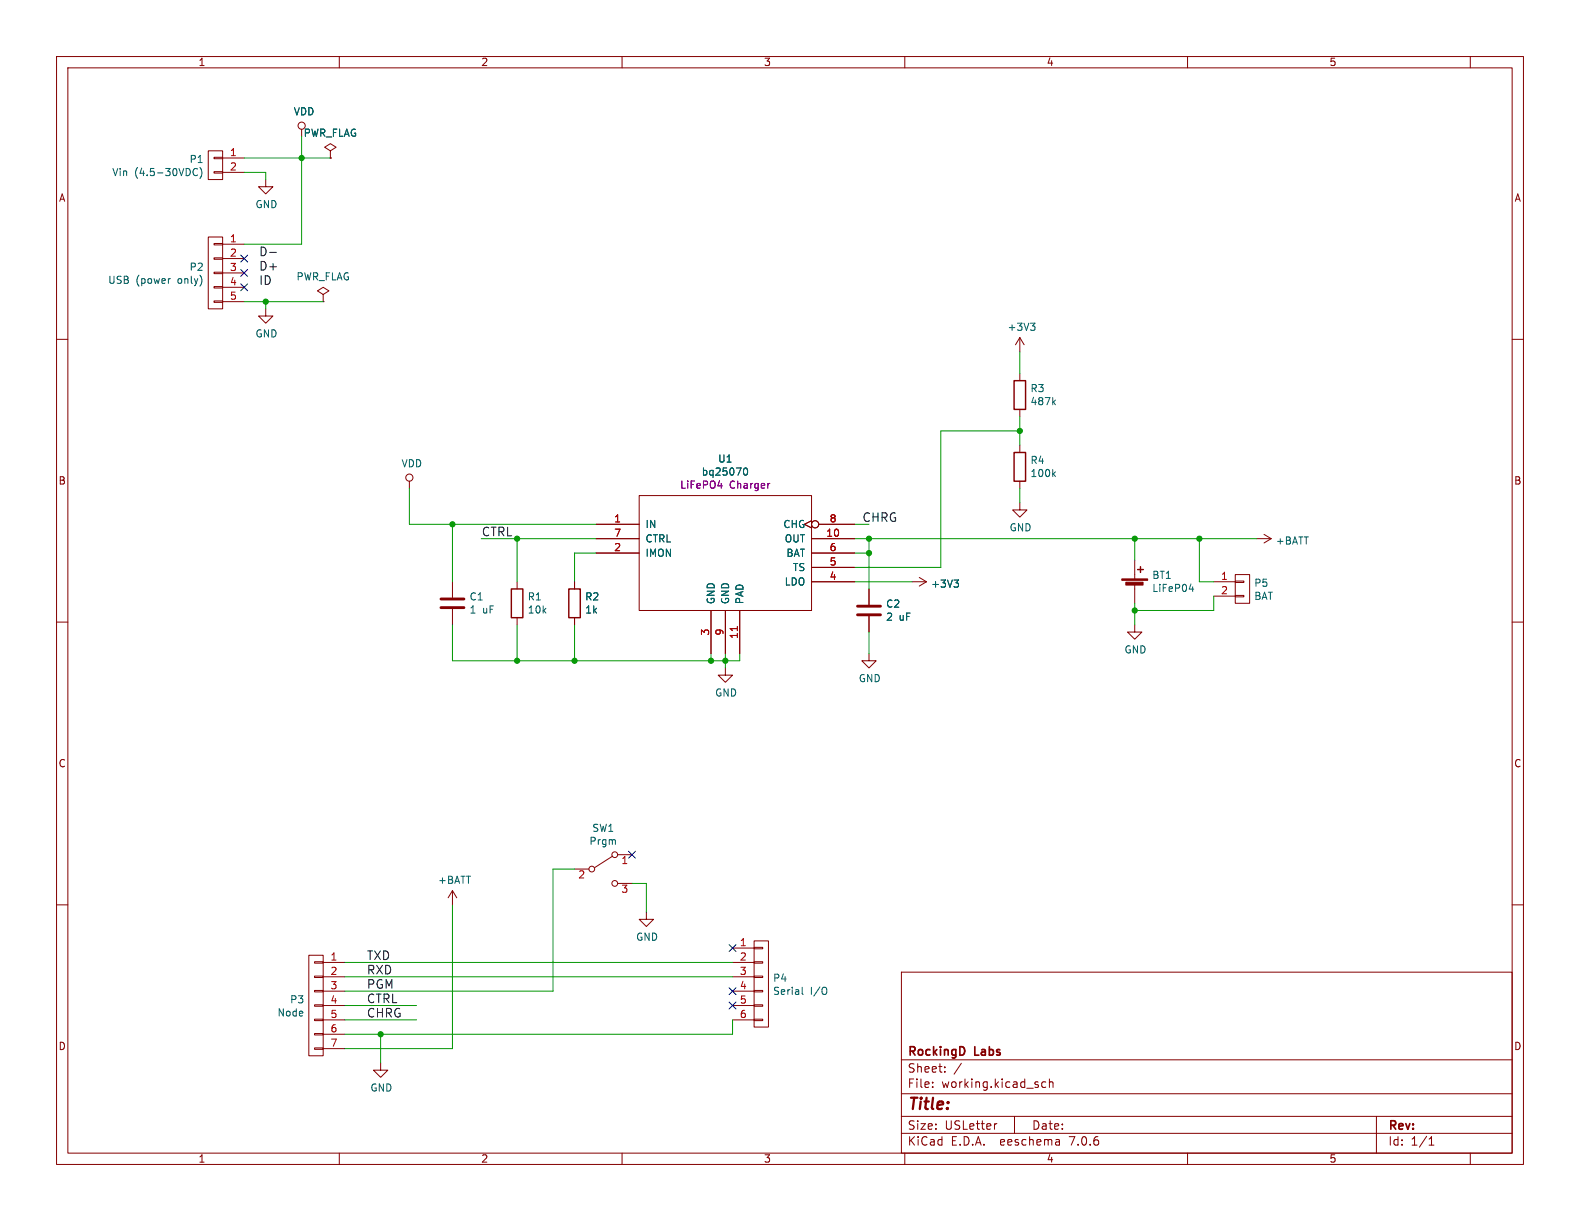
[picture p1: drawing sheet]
(kicad_sch (version 20230121) (generator eeschema)

 (paper "USLetter")

 (title_block
  (company "RockingD Labs"))

 (lib_symbols
  (symbol "nodePWR-rescue:+3V3" (power) (pin_names (offset 0)) (in_bom yes) (on_board yes)
   (property "Reference" "#PWR" (at 0 -3.81 0) (effects (font (size 1.27 1.27)) hide))
   (property "Value" "+3V3" (at 0 3.556 0) (effects (font (size 1.27 1.27))))
   (property "Footprint" "" (at 0 0 0) (effects (font (size 1.27 1.27))))
   (property "Datasheet" "" (at 0 0 0) (effects (font (size 1.27 1.27))))
   (symbol "+3V3_0_1"
    (polyline (pts (xy -0.762 1.27) (xy 0 2.54)) (stroke (width 0) (type solid)) (fill (type none)))
    (polyline (pts (xy 0 0) (xy 0 2.54)) (stroke (width 0) (type solid)) (fill (type none)))
    (polyline (pts (xy 0 2.54) (xy 0.762 1.27)) (stroke (width 0) (type solid)) (fill (type none))))
   (symbol "+3V3_1_1"
    (pin power_in line (at 0 0 90) (length 0) hide (name "+3V3" (effects (font (size 1.27 1.27)))) (number "1" (effects (font (size 1.27 1.27)))))))
  (symbol "nodePWR-rescue:+BATT" (power) (pin_names (offset 0)) (in_bom yes) (on_board yes)
   (property "Reference" "#PWR" (at 0 -3.81 0) (effects (font (size 1.27 1.27)) hide))
   (property "Value" "+BATT" (at 0 3.556 0) (effects (font (size 1.27 1.27))))
   (property "Footprint" "" (at 0 0 0) (effects (font (size 1.27 1.27))))
   (property "Datasheet" "" (at 0 0 0) (effects (font (size 1.27 1.27))))
   (symbol "+BATT_0_1"
    (polyline (pts (xy -0.762 1.27) (xy 0 2.54)) (stroke (width 0) (type solid)) (fill (type none)))
    (polyline (pts (xy 0 0) (xy 0 2.54)) (stroke (width 0) (type solid)) (fill (type none)))
    (polyline (pts (xy 0 2.54) (xy 0.762 1.27)) (stroke (width 0) (type solid)) (fill (type none))))
   (symbol "+BATT_1_1"
    (pin power_in line (at 0 0 90) (length 0) hide (name "+BATT" (effects (font (size 1.27 1.27)))) (number "1" (effects (font (size 1.27 1.27)))))))
  (symbol "nodePWR-rescue:Battery_Cell" (pin_numbers hide) (pin_names (offset 0) hide) (in_bom yes) (on_board yes)
   (property "Reference" "BT" (at 2.54 2.54 0) (effects (font (size 1.27 1.27)) (justify left)))
   (property "Value" "Battery_Cell" (at 2.54 0 0) (effects (font (size 1.27 1.27)) (justify left)))
   (property "Footprint" "" (at 0 1.524 90) (effects (font (size 1.27 1.27))))
   (property "Datasheet" "" (at 0 1.524 90) (effects (font (size 1.27 1.27))))
   (symbol "Battery_Cell_0_1"
    (rectangle (start -2.286 1.778) (end 2.286 1.524) (stroke (width 0) (type solid)) (fill (type outline)))
    (rectangle (start -1.5748 1.1938) (end 1.4732 0.6858) (stroke (width 0) (type solid)) (fill (type outline)))
    (polyline (pts (xy 0 0.762) (xy 0 0)) (stroke (width 0) (type solid)) (fill (type none)))
    (polyline (pts (xy 0 1.778) (xy 0 2.54)) (stroke (width 0) (type solid)) (fill (type none)))
    (polyline (pts (xy 0.508 3.429) (xy 1.524 3.429)) (stroke (width 0.254) (type solid)) (fill (type none)))
    (polyline (pts (xy 1.016 3.937) (xy 1.016 2.921)) (stroke (width 0.254) (type solid)) (fill (type none))))
   (symbol "Battery_Cell_1_1"
    (pin passive line (at 0 5.08 270) (length 2.54) (name "+" (effects (font (size 1.27 1.27)))) (number "1" (effects (font (size 1.27 1.27)))))
    (pin passive line (at 0 -2.54 90) (length 2.54) (name "-" (effects (font (size 1.27 1.27)))) (number "2" (effects (font (size 1.27 1.27)))))))
  (symbol "nodePWR-rescue:C" (pin_numbers hide) (pin_names (offset 0.254)) (in_bom yes) (on_board yes)
   (property "Reference" "C" (at 0.635 2.54 0) (effects (font (size 1.27 1.27)) (justify left)))
   (property "Value" "C" (at 0.635 -2.54 0) (effects (font (size 1.27 1.27)) (justify left)))
   (property "Footprint" "" (at 0.9652 -3.81 0) (effects (font (size 1.27 1.27))))
   (property "Datasheet" "" (at 0 0 0) (effects (font (size 1.27 1.27))))
   (symbol "C_0_1"
    (polyline (pts (xy -2.032 -0.762) (xy 2.032 -0.762)) (stroke (width 0.508) (type solid)) (fill (type none)))
    (polyline (pts (xy -2.032 0.762) (xy 2.032 0.762)) (stroke (width 0.508) (type solid)) (fill (type none))))
   (symbol "C_1_1"
    (pin passive line (at 0 3.81 270) (length 2.794) (name "~" (effects (font (size 1.27 1.27)))) (number "1" (effects (font (size 1.27 1.27)))))
    (pin passive line (at 0 -3.81 90) (length 2.794) (name "~" (effects (font (size 1.27 1.27)))) (number "2" (effects (font (size 1.27 1.27)))))))
  (symbol "nodePWR-rescue:CONN_01X02" (pin_names (offset 1.016) hide) (in_bom yes) (on_board yes)
   (property "Reference" "P" (at 0 3.81 0) (effects (font (size 1.27 1.27))))
   (property "Value" "CONN_01X02" (at 2.54 0 90) (effects (font (size 1.27 1.27))))
   (property "Footprint" "" (at 0 0 0) (effects (font (size 1.27 1.27))))
   (property "Datasheet" "" (at 0 0 0) (effects (font (size 1.27 1.27))))
   (symbol "CONN_01X02_0_1"
    (rectangle (start -1.27 -1.143) (end 0.254 -1.397) (stroke (width 0) (type solid)) (fill (type none)))
    (rectangle (start -1.27 1.397) (end 0.254 1.143) (stroke (width 0) (type solid)) (fill (type none)))
    (rectangle (start -1.27 2.54) (end 1.27 -2.54) (stroke (width 0) (type solid)) (fill (type none))))
   (symbol "CONN_01X02_1_1"
    (pin passive line (at -5.08 1.27 0) (length 3.81) (name "P1" (effects (font (size 1.27 1.27)))) (number "1" (effects (font (size 1.27 1.27)))))
    (pin passive line (at -5.08 -1.27 0) (length 3.81) (name "P2" (effects (font (size 1.27 1.27)))) (number "2" (effects (font (size 1.27 1.27)))))))
  (symbol "nodePWR-rescue:CONN_01X05" (pin_names (offset 1.016) hide) (in_bom yes) (on_board yes)
   (property "Reference" "P" (at 0 7.62 0) (effects (font (size 1.27 1.27))))
   (property "Value" "CONN_01X05" (at 2.54 0 90) (effects (font (size 1.27 1.27))))
   (property "Footprint" "" (at 0 0 0) (effects (font (size 1.27 1.27))))
   (property "Datasheet" "" (at 0 0 0) (effects (font (size 1.27 1.27))))
   (symbol "CONN_01X05_0_1"
    (rectangle (start -1.27 -4.953) (end 0.254 -5.207) (stroke (width 0) (type solid)) (fill (type none)))
    (rectangle (start -1.27 -2.413) (end 0.254 -2.667) (stroke (width 0) (type solid)) (fill (type none)))
    (rectangle (start -1.27 0.127) (end 0.254 -0.127) (stroke (width 0) (type solid)) (fill (type none)))
    (rectangle (start -1.27 2.667) (end 0.254 2.413) (stroke (width 0) (type solid)) (fill (type none)))
    (rectangle (start -1.27 5.207) (end 0.254 4.953) (stroke (width 0) (type solid)) (fill (type none)))
    (rectangle (start -1.27 6.35) (end 1.27 -6.35) (stroke (width 0) (type solid)) (fill (type none))))
   (symbol "CONN_01X05_1_1"
    (pin passive line (at -5.08 5.08 0) (length 3.81) (name "P1" (effects (font (size 1.27 1.27)))) (number "1" (effects (font (size 1.27 1.27)))))
    (pin passive line (at -5.08 2.54 0) (length 3.81) (name "P2" (effects (font (size 1.27 1.27)))) (number "2" (effects (font (size 1.27 1.27)))))
    (pin passive line (at -5.08 0 0) (length 3.81) (name "P3" (effects (font (size 1.27 1.27)))) (number "3" (effects (font (size 1.27 1.27)))))
    (pin passive line (at -5.08 -2.54 0) (length 3.81) (name "P4" (effects (font (size 1.27 1.27)))) (number "4" (effects (font (size 1.27 1.27)))))
    (pin passive line (at -5.08 -5.08 0) (length 3.81) (name "P5" (effects (font (size 1.27 1.27)))) (number "5" (effects (font (size 1.27 1.27)))))))
  (symbol "nodePWR-rescue:CONN_01X06" (pin_names (offset 1.016) hide) (in_bom yes) (on_board yes)
   (property "Reference" "P" (at 0 8.89 0) (effects (font (size 1.27 1.27))))
   (property "Value" "CONN_01X06" (at 2.54 0 90) (effects (font (size 1.27 1.27))))
   (property "Footprint" "" (at 0 0 0) (effects (font (size 1.27 1.27))))
   (property "Datasheet" "" (at 0 0 0) (effects (font (size 1.27 1.27))))
   (symbol "CONN_01X06_0_1"
    (rectangle (start -1.27 -6.223) (end 0.254 -6.477) (stroke (width 0) (type solid)) (fill (type none)))
    (rectangle (start -1.27 -3.683) (end 0.254 -3.937) (stroke (width 0) (type solid)) (fill (type none)))
    (rectangle (start -1.27 -1.143) (end 0.254 -1.397) (stroke (width 0) (type solid)) (fill (type none)))
    (rectangle (start -1.27 1.397) (end 0.254 1.143) (stroke (width 0) (type solid)) (fill (type none)))
    (rectangle (start -1.27 3.937) (end 0.254 3.683) (stroke (width 0) (type solid)) (fill (type none)))
    (rectangle (start -1.27 6.477) (end 0.254 6.223) (stroke (width 0) (type solid)) (fill (type none)))
    (rectangle (start -1.27 7.62) (end 1.27 -7.62) (stroke (width 0) (type solid)) (fill (type none))))
   (symbol "CONN_01X06_1_1"
    (pin passive line (at -5.08 6.35 0) (length 3.81) (name "P1" (effects (font (size 1.27 1.27)))) (number "1" (effects (font (size 1.27 1.27)))))
    (pin passive line (at -5.08 3.81 0) (length 3.81) (name "P2" (effects (font (size 1.27 1.27)))) (number "2" (effects (font (size 1.27 1.27)))))
    (pin passive line (at -5.08 1.27 0) (length 3.81) (name "P3" (effects (font (size 1.27 1.27)))) (number "3" (effects (font (size 1.27 1.27)))))
    (pin passive line (at -5.08 -1.27 0) (length 3.81) (name "P4" (effects (font (size 1.27 1.27)))) (number "4" (effects (font (size 1.27 1.27)))))
    (pin passive line (at -5.08 -3.81 0) (length 3.81) (name "P5" (effects (font (size 1.27 1.27)))) (number "5" (effects (font (size 1.27 1.27)))))
    (pin passive line (at -5.08 -6.35 0) (length 3.81) (name "P6" (effects (font (size 1.27 1.27)))) (number "6" (effects (font (size 1.27 1.27)))))))
  (symbol "nodePWR-rescue:CONN_01X07" (pin_names (offset 1.016) hide) (in_bom yes) (on_board yes)
   (property "Reference" "P" (at 0 10.16 0) (effects (font (size 1.27 1.27))))
   (property "Value" "CONN_01X07" (at 2.54 0 90) (effects (font (size 1.27 1.27))))
   (property "Footprint" "" (at 0 0 0) (effects (font (size 1.27 1.27))))
   (property "Datasheet" "" (at 0 0 0) (effects (font (size 1.27 1.27))))
   (symbol "CONN_01X07_0_1"
    (rectangle (start -1.27 -8.89) (end 1.27 8.89) (stroke (width 0) (type solid)) (fill (type none)))
    (rectangle (start -1.27 -7.493) (end 0.254 -7.747) (stroke (width 0) (type solid)) (fill (type none)))
    (rectangle (start -1.27 -4.953) (end 0.254 -5.207) (stroke (width 0) (type solid)) (fill (type none)))
    (rectangle (start -1.27 -2.413) (end 0.254 -2.667) (stroke (width 0) (type solid)) (fill (type none)))
    (rectangle (start -1.27 0.127) (end 0.254 -0.127) (stroke (width 0) (type solid)) (fill (type none)))
    (rectangle (start -1.27 2.667) (end 0.254 2.413) (stroke (width 0) (type solid)) (fill (type none)))
    (rectangle (start -1.27 5.207) (end 0.254 4.953) (stroke (width 0) (type solid)) (fill (type none)))
    (rectangle (start -1.27 7.747) (end 0.254 7.493) (stroke (width 0) (type solid)) (fill (type none))))
   (symbol "CONN_01X07_1_1"
    (pin passive line (at -5.08 7.62 0) (length 3.81) (name "P1" (effects (font (size 1.27 1.27)))) (number "1" (effects (font (size 1.27 1.27)))))
    (pin passive line (at -5.08 5.08 0) (length 3.81) (name "P2" (effects (font (size 1.27 1.27)))) (number "2" (effects (font (size 1.27 1.27)))))
    (pin passive line (at -5.08 2.54 0) (length 3.81) (name "P3" (effects (font (size 1.27 1.27)))) (number "3" (effects (font (size 1.27 1.27)))))
    (pin passive line (at -5.08 0 0) (length 3.81) (name "P4" (effects (font (size 1.27 1.27)))) (number "4" (effects (font (size 1.27 1.27)))))
    (pin passive line (at -5.08 -2.54 0) (length 3.81) (name "P5" (effects (font (size 1.27 1.27)))) (number "5" (effects (font (size 1.27 1.27)))))
    (pin passive line (at -5.08 -5.08 0) (length 3.81) (name "P6" (effects (font (size 1.27 1.27)))) (number "6" (effects (font (size 1.27 1.27)))))
    (pin passive line (at -5.08 -7.62 0) (length 3.81) (name "P7" (effects (font (size 1.27 1.27)))) (number "7" (effects (font (size 1.27 1.27)))))))
  (symbol "nodePWR-rescue:GND" (power) (pin_names (offset 0)) (in_bom yes) (on_board yes)
   (property "Reference" "#PWR" (at 0 -6.35 0) (effects (font (size 1.27 1.27)) hide))
   (property "Value" "GND" (at 0 -3.81 0) (effects (font (size 1.27 1.27))))
   (property "Footprint" "" (at 0 0 0) (effects (font (size 1.27 1.27))))
   (property "Datasheet" "" (at 0 0 0) (effects (font (size 1.27 1.27))))
   (symbol "GND_0_1"
    (polyline (pts (xy 0 0) (xy 0 -1.27) (xy 1.27 -1.27) (xy 0 -2.54) (xy -1.27 -1.27) (xy 0 -1.27)) (stroke (width 0) (type solid)) (fill (type none))))
   (symbol "GND_1_1"
    (pin power_in line (at 0 0 270) (length 0) hide (name "GND" (effects (font (size 1.27 1.27)))) (number "1" (effects (font (size 1.27 1.27)))))))
  (symbol "nodePWR-rescue:PWR_FLAG" (power) (pin_numbers hide) (pin_names (offset 0) hide) (in_bom yes) (on_board yes)
   (property "Reference" "#FLG" (at 0 1.905 0) (effects (font (size 1.27 1.27)) hide))
   (property "Value" "PWR_FLAG" (at 0 3.81 0) (effects (font (size 1.27 1.27))))
   (property "Footprint" "" (at 0 0 0) (effects (font (size 1.27 1.27))))
   (property "Datasheet" "" (at 0 0 0) (effects (font (size 1.27 1.27))))
   (symbol "PWR_FLAG_0_0"
    (pin power_out line (at 0 0 90) (length 0) (name "pwr" (effects (font (size 1.27 1.27)))) (number "1" (effects (font (size 1.27 1.27))))))
   (symbol "PWR_FLAG_0_1"
    (polyline (pts (xy 0 0) (xy 0 1.27) (xy -1.016 1.905) (xy 0 2.54) (xy 1.016 1.905) (xy 0 1.27)) (stroke (width 0) (type solid)) (fill (type none)))))
  (symbol "nodePWR-rescue:R" (pin_numbers hide) (pin_names (offset 0)) (in_bom yes) (on_board yes)
   (property "Reference" "R" (at 2.032 0 90) (effects (font (size 1.27 1.27))))
   (property "Value" "R" (at 0 0 90) (effects (font (size 1.27 1.27))))
   (property "Footprint" "" (at -1.778 0 90) (effects (font (size 1.27 1.27))))
   (property "Datasheet" "" (at 0 0 0) (effects (font (size 1.27 1.27))))
   (symbol "R_0_1"
    (rectangle (start -1.016 -2.54) (end 1.016 2.54) (stroke (width 0.254) (type solid)) (fill (type none))))
   (symbol "R_1_1"
    (pin passive line (at 0 3.81 270) (length 1.27) (name "~" (effects (font (size 1.27 1.27)))) (number "1" (effects (font (size 1.27 1.27)))))
    (pin passive line (at 0 -3.81 90) (length 1.27) (name "~" (effects (font (size 1.27 1.27)))) (number "2" (effects (font (size 1.27 1.27)))))))
  (symbol "nodePWR-rescue:SW_SPDT" (pin_names (offset 0) hide) (in_bom yes) (on_board yes)
   (property "Reference" "SW" (at 0 4.318 0) (effects (font (size 1.27 1.27))))
   (property "Value" "SW_SPDT" (at 0 -5.08 0) (effects (font (size 1.27 1.27))))
   (property "Footprint" "" (at 0 0 0) (effects (font (size 1.27 1.27))))
   (property "Datasheet" "" (at 0 0 0) (effects (font (size 1.27 1.27))))
   (symbol "SW_SPDT_0_0"
    (circle (center -2.032 0) (radius 0.508) (stroke (width 0) (type solid)) (fill (type none)))
    (circle (center 2.032 -2.54) (radius 0.508) (stroke (width 0) (type solid)) (fill (type none))))
   (symbol "SW_SPDT_0_1"
    (polyline (pts (xy -1.524 0.254) (xy 1.651 2.286)) (stroke (width 0) (type solid)) (fill (type none)))
    (circle (center 2.032 2.54) (radius 0.508) (stroke (width 0) (type solid)) (fill (type none))))
   (symbol "SW_SPDT_1_1"
    (pin passive line (at 5.08 2.54 180) (length 2.54) (name "A" (effects (font (size 1.27 1.27)))) (number "1" (effects (font (size 1.27 1.27)))))
    (pin passive line (at -5.08 0 0) (length 2.54) (name "B" (effects (font (size 1.27 1.27)))) (number "2" (effects (font (size 1.27 1.27)))))
    (pin passive line (at 5.08 -2.54 180) (length 2.54) (name "C" (effects (font (size 1.27 1.27)))) (number "3" (effects (font (size 1.27 1.27)))))))
  (symbol "nodePWR-rescue:VDD" (power) (pin_names (offset 0)) (in_bom yes) (on_board yes)
   (property "Reference" "#PWR" (at 0 -3.81 0) (effects (font (size 1.27 1.27)) hide))
   (property "Value" "VDD" (at 0 3.81 0) (effects (font (size 1.27 1.27))))
   (property "Footprint" "" (at 0 0 0) (effects (font (size 1.27 1.27))))
   (property "Datasheet" "" (at 0 0 0) (effects (font (size 1.27 1.27))))
   (symbol "VDD_0_1"
    (polyline (pts (xy 0 0) (xy 0 1.27)) (stroke (width 0) (type solid)) (fill (type none)))
    (circle (center 0 1.905) (radius 0.635) (stroke (width 0) (type solid)) (fill (type none))))
   (symbol "VDD_1_1"
    (pin power_in line (at 0 0 90) (length 0) hide (name "VDD" (effects (font (size 1.27 1.27)))) (number "1" (effects (font (size 1.27 1.27)))))))
  (symbol "nodePWR-rescue:bq25070" (pin_names (offset 1.016)) (in_bom yes) (on_board yes)
   (property "Reference" "U" (at 12.7 11.43 0) (effects (font (size 1.27 1.27))))
   (property "Value" "bq25070" (at 0 2.54 0) (effects (font (size 1.27 1.27))))
   (property "Footprint" "" (at 0 0 0) (effects (font (size 1.27 1.27)) hide))
   (property "Datasheet" "LiFePO4 Charger" (at 0 0 0) (effects (font (size 1.27 1.27))))
   (symbol "bq25070_1_0"
    (rectangle (start -15.24 -10.16) (end 15.24 10.16) (stroke (width 0) (type solid)) (fill (type none))))
   (symbol "bq25070_1_1"
    (pin power_in line (at -22.86 5.08 0) (length 7.62) (name "IN" (effects (font (size 1.27 1.27)))) (number "1" (effects (font (size 1.27 1.27)))))
    (pin power_out line (at 22.86 2.54 180) (length 7.62) (name "OUT" (effects (font (size 1.27 1.27)))) (number "10" (effects (font (size 1.27 1.27)))))
    (pin power_in line (at 2.54 -17.78 90) (length 7.62) (name "PAD" (effects (font (size 1.27 1.27)))) (number "11" (effects (font (size 1.27 1.27)))))
    (pin output line (at -22.86 0 0) (length 7.62) (name "IMON" (effects (font (size 1.27 1.27)))) (number "2" (effects (font (size 1.27 1.27)))))
    (pin power_in line (at -2.54 -17.78 90) (length 7.62) (name "GND" (effects (font (size 1.27 1.27)))) (number "3" (effects (font (size 1.27 1.27)))))
    (pin power_out line (at 22.86 -5.08 180) (length 7.62) (name "LDO" (effects (font (size 1.27 1.27)))) (number "4" (effects (font (size 1.27 1.27)))))
    (pin input line (at 22.86 -2.54 180) (length 7.62) (name "TS" (effects (font (size 1.27 1.27)))) (number "5" (effects (font (size 1.27 1.27)))))
    (pin passive line (at 22.86 0 180) (length 7.62) (name "BAT" (effects (font (size 1.27 1.27)))) (number "6" (effects (font (size 1.27 1.27)))))
    (pin input line (at -22.86 2.54 0) (length 7.62) (name "CTRL" (effects (font (size 1.27 1.27)))) (number "7" (effects (font (size 1.27 1.27)))))
    (pin open_collector inverted_clock (at 22.86 5.08 180) (length 7.62) (name "CHG" (effects (font (size 1.27 1.27)))) (number "8" (effects (font (size 1.27 1.27)))))
    (pin power_in line (at 0 -17.78 90) (length 7.62) (name "GND" (effects (font (size 1.27 1.27)))) (number "9" (effects (font (size 1.27 1.27))))))))

 (junction (at 91.44 116.84) (diameter 0) (color 0 0 0 0))
 (junction (at 67.31 182.88) (diameter 0) (color 0 0 0 0))
 (junction (at 153.67 97.79) (diameter 0) (color 0 0 0 0))
 (junction (at 46.99 53.34) (diameter 0) (color 0 0 0 0))
 (junction (at 153.67 95.25) (diameter 0) (color 0 0 0 0))
 (junction (at 53.34 27.94) (diameter 0) (color 0 0 0 0))
 (junction (at 212.09 95.25) (diameter 0) (color 0 0 0 0))
 (junction (at 128.27 116.84) (diameter 0) (color 0 0 0 0))
 (junction (at 101.6 116.84) (diameter 0) (color 0 0 0 0))
 (junction (at 180.34 76.2) (diameter 0) (color 0 0 0 0))
 (junction (at 200.66 95.25) (diameter 0) (color 0 0 0 0))
 (junction (at 80.01 92.71) (diameter 0) (color 0 0 0 0))
 (junction (at 91.44 95.25) (diameter 0) (color 0 0 0 0))
 (junction (at 125.73 116.84) (diameter 0) (color 0 0 0 0))
 (junction (at 200.66 107.95) (diameter 0) (color 0 0 0 0))

 (no_connect (at 43.18 50.8))
 (no_connect (at 129.54 175.26))
 (no_connect (at 43.18 45.72))
 (no_connect (at 111.76 151.13))
 (no_connect (at 129.54 177.8))
 (no_connect (at 43.18 48.26))
 (no_connect (at 129.54 167.64))

 (wire (pts (xy 46.99 30.48) (xy 46.99 31.75)) (stroke (width 0) (type default)))
 (wire (pts (xy 97.79 175.26) (xy 97.79 153.67)) (stroke (width 0) (type default)))
 (wire (pts (xy 180.34 86.36) (xy 180.34 88.9)) (stroke (width 0) (type default)))
 (wire (pts (xy 151.13 92.71) (xy 153.67 92.71)) (stroke (width 0) (type default)))
 (wire (pts (xy 53.34 43.18) (xy 43.18 43.18)) (stroke (width 0) (type default)))
 (wire (pts (xy 166.37 100.33) (xy 166.37 76.2)) (stroke (width 0) (type default)))
 (wire (pts (xy 129.54 182.88) (xy 129.54 180.34)) (stroke (width 0) (type default)))
 (wire (pts (xy 101.6 97.79) (xy 101.6 102.87)) (stroke (width 0) (type default)))
 (wire (pts (xy 60.96 185.42) (xy 80.01 185.42)) (stroke (width 0) (type default)))
 (wire (pts (xy 180.34 62.23) (xy 180.34 66.04)) (stroke (width 0) (type default)))
 (wire (pts (xy 53.34 27.94) (xy 58.42 27.94)) (stroke (width 0) (type default)))
 (wire (pts (xy 72.39 86.36) (xy 72.39 92.71)) (stroke (width 0) (type default)))
 (wire (pts (xy 105.41 97.79) (xy 101.6 97.79)) (stroke (width 0) (type default)))
 (wire (pts (xy 151.13 97.79) (xy 153.67 97.79)) (stroke (width 0) (type default)))
 (wire (pts (xy 114.3 156.21) (xy 114.3 161.29)) (stroke (width 0) (type default)))
 (wire (pts (xy 200.66 107.95) (xy 214.63 107.95)) (stroke (width 0) (type default)))
 (wire (pts (xy 60.96 177.8) (xy 73.66 177.8)) (stroke (width 0) (type default)))
 (wire (pts (xy 91.44 116.84) (xy 101.6 116.84)) (stroke (width 0) (type default)))
 (wire (pts (xy 67.31 182.88) (xy 67.31 187.96)) (stroke (width 0) (type default)))
 (wire (pts (xy 72.39 92.71) (xy 80.01 92.71)) (stroke (width 0) (type default)))
 (wire (pts (xy 151.13 95.25) (xy 153.67 95.25)) (stroke (width 0) (type default)))
 (wire (pts (xy 200.66 95.25) (xy 212.09 95.25)) (stroke (width 0) (type default)))
 (wire (pts (xy 80.01 185.42) (xy 80.01 160.02)) (stroke (width 0) (type default)))
 (wire (pts (xy 151.13 102.87) (xy 161.29 102.87)) (stroke (width 0) (type default)))
 (wire (pts (xy 200.66 106.68) (xy 200.66 107.95)) (stroke (width 0) (type default)))
 (wire (pts (xy 212.09 95.25) (xy 222.25 95.25)) (stroke (width 0) (type default)))
 (wire (pts (xy 80.01 116.84) (xy 91.44 116.84)) (stroke (width 0) (type default)))
 (wire (pts (xy 97.79 153.67) (xy 101.6 153.67)) (stroke (width 0) (type default)))
 (wire (pts (xy 111.76 156.21) (xy 114.3 156.21)) (stroke (width 0) (type default)))
 (wire (pts (xy 128.27 116.84) (xy 130.81 116.84)) (stroke (width 0) (type default)))
 (wire (pts (xy 212.09 102.87) (xy 212.09 95.25)) (stroke (width 0) (type default)))
 (wire (pts (xy 214.63 102.87) (xy 212.09 102.87)) (stroke (width 0) (type default)))
 (wire (pts (xy 60.96 175.26) (xy 97.79 175.26)) (stroke (width 0) (type default)))
 (wire (pts (xy 128.27 115.57) (xy 128.27 116.84)) (stroke (width 0) (type default)))
 (wire (pts (xy 43.18 30.48) (xy 46.99 30.48)) (stroke (width 0) (type default)))
 (wire (pts (xy 60.96 180.34) (xy 73.66 180.34)) (stroke (width 0) (type default)))
 (wire (pts (xy 80.01 110.49) (xy 80.01 116.84)) (stroke (width 0) (type default)))
 (wire (pts (xy 153.67 111.76) (xy 153.67 115.57)) (stroke (width 0) (type default)))
 (wire (pts (xy 125.73 116.84) (xy 128.27 116.84)) (stroke (width 0) (type default)))
 (wire (pts (xy 153.67 97.79) (xy 153.67 104.14)) (stroke (width 0) (type default)))
 (wire (pts (xy 101.6 110.49) (xy 101.6 116.84)) (stroke (width 0) (type default)))
 (wire (pts (xy 91.44 110.49) (xy 91.44 116.84)) (stroke (width 0) (type default)))
 (wire (pts (xy 43.18 27.94) (xy 53.34 27.94)) (stroke (width 0) (type default)))
 (wire (pts (xy 128.27 116.84) (xy 128.27 118.11)) (stroke (width 0) (type default)))
 (wire (pts (xy 60.96 182.88) (xy 67.31 182.88)) (stroke (width 0) (type default)))
 (wire (pts (xy 91.44 95.25) (xy 105.41 95.25)) (stroke (width 0) (type default)))
 (wire (pts (xy 91.44 95.25) (xy 91.44 102.87)) (stroke (width 0) (type default)))
 (wire (pts (xy 180.34 76.2) (xy 180.34 78.74)) (stroke (width 0) (type default)))
 (wire (pts (xy 214.63 107.95) (xy 214.63 105.41)) (stroke (width 0) (type default)))
 (wire (pts (xy 43.18 53.34) (xy 46.99 53.34)) (stroke (width 0) (type default)))
 (wire (pts (xy 200.66 107.95) (xy 200.66 110.49)) (stroke (width 0) (type default)))
 (wire (pts (xy 67.31 182.88) (xy 129.54 182.88)) (stroke (width 0) (type default)))
 (wire (pts (xy 130.81 116.84) (xy 130.81 115.57)) (stroke (width 0) (type default)))
 (wire (pts (xy 101.6 116.84) (xy 125.73 116.84)) (stroke (width 0) (type default)))
 (wire (pts (xy 80.01 92.71) (xy 105.41 92.71)) (stroke (width 0) (type default)))
 (wire (pts (xy 46.99 53.34) (xy 46.99 54.61)) (stroke (width 0) (type default)))
 (wire (pts (xy 180.34 73.66) (xy 180.34 76.2)) (stroke (width 0) (type default)))
 (wire (pts (xy 60.96 172.72) (xy 129.54 172.72)) (stroke (width 0) (type default)))
 (wire (pts (xy 46.99 53.34) (xy 57.15 53.34)) (stroke (width 0) (type default)))
 (wire (pts (xy 151.13 100.33) (xy 166.37 100.33)) (stroke (width 0) (type default)))
 (wire (pts (xy 53.34 27.94) (xy 53.34 43.18)) (stroke (width 0) (type default)))
 (wire (pts (xy 153.67 95.25) (xy 200.66 95.25)) (stroke (width 0) (type default)))
 (wire (pts (xy 53.34 24.13) (xy 53.34 27.94)) (stroke (width 0) (type default)))
 (wire (pts (xy 153.67 95.25) (xy 153.67 97.79)) (stroke (width 0) (type default)))
 (wire (pts (xy 200.66 95.25) (xy 200.66 99.06)) (stroke (width 0) (type default)))
 (wire (pts (xy 166.37 76.2) (xy 180.34 76.2)) (stroke (width 0) (type default)))
 (wire (pts (xy 125.73 116.84) (xy 125.73 115.57)) (stroke (width 0) (type default)))
 (wire (pts (xy 60.96 170.18) (xy 129.54 170.18)) (stroke (width 0) (type default)))
 (wire (pts (xy 80.01 102.87) (xy 80.01 92.71)) (stroke (width 0) (type default)))
 (wire (pts (xy 85.09 95.25) (xy 91.44 95.25)) (stroke (width 0) (type default)))

 (label "CTRL" (at 64.77 177.8 0) (effects (font (size 1.524 1.524)) (justify left bottom)))
 (label "CTRL" (at 85.09 95.25 0) (effects (font (size 1.524 1.524)) (justify left bottom)))
 (label "CHRG" (at 64.77 180.34 0) (effects (font (size 1.524 1.524)) (justify left bottom)))
 (label "PGM" (at 64.77 175.26 0) (effects (font (size 1.524 1.524)) (justify left bottom)))
 (label "CHRG" (at 152.4 92.71 0) (effects (font (size 1.524 1.524)) (justify left bottom)))
 (label "TXD" (at 64.77 170.18 0) (effects (font (size 1.524 1.524)) (justify left bottom)))
 (label "D-" (at 45.72 45.72 0) (effects (font (size 1.524 1.524)) (justify left bottom)))
 (label "ID" (at 45.72 50.8 0) (effects (font (size 1.524 1.524)) (justify left bottom)))
 (label "D+" (at 45.72 48.26 0) (effects (font (size 1.524 1.524)) (justify left bottom)))
 (label "RXD" (at 64.77 172.72 0) (effects (font (size 1.524 1.524)) (justify left bottom)))

 (symbol (lib_id "nodePWR-rescue:CONN_01X05") (at 38.1 48.26 0) (mirror y) (unit 1) (in_bom yes) (on_board yes) (dnp no)
  (property "Reference" "P2" (at 36.1188 47.2186 0) (effects (font (size 1.27 1.27)) (justify left)))
  (property "Value" "USB (power only)" (at 36.1188 49.53 0) (effects (font (size 1.27 1.27)) (justify left)))
  (property "Footprint" "Connect:USB_Micro-B_10103594-0001LF" (at 38.1 48.26 0) (effects (font (size 1.27 1.27)) hide))
  (property "Datasheet" "" (at 38.1 48.26 0) (effects (font (size 1.27 1.27)))) (pin "1") (pin "2") (pin "3") (pin "4") (pin "5"))

 (symbol (lib_id "nodePWR-rescue:CONN_01X02") (at 38.1 29.21 0) (mirror y) (unit 1) (in_bom yes) (on_board yes) (dnp no)
  (property "Reference" "P1" (at 36.1188 28.1686 0) (effects (font (size 1.27 1.27)) (justify left)))
  (property "Value" "Vin (4.5-30VDC)" (at 36.1188 30.48 0) (effects (font (size 1.27 1.27)) (justify left)))
  (property "Footprint" "Pin_Headers:Pin_Header_Straight_1x02" (at 38.1 29.21 0) (effects (font (size 1.27 1.27)) hide))
  (property "Datasheet" "" (at 38.1 29.21 0) (effects (font (size 1.27 1.27)))) (pin "1") (pin "2"))

 (symbol (lib_id "nodePWR-rescue:SW_SPDT") (at 106.68 153.67 0) (unit 1) (in_bom yes) (on_board yes) (dnp no)
  (property "Reference" "SW1" (at 106.68 146.431 0) (effects (font (size 1.27 1.27))))
  (property "Value" "Prgm" (at 106.68 148.7424 0) (effects (font (size 1.27 1.27))))
  (property "Footprint" "Buttons_Switches_SMD:SW_SPDT_PCM12" (at 106.68 153.67 0) (effects (font (size 1.27 1.27)) hide))
  (property "Datasheet" "" (at 106.68 153.67 0) (effects (font (size 1.27 1.27)))) (pin "1") (pin "2") (pin "3"))

 (symbol (lib_id "nodePWR-rescue:Battery_Cell") (at 200.66 104.14 0) (unit 1) (in_bom yes) (on_board yes) (dnp no)
  (property "Reference" "BT1" (at 203.6572 101.7016 0) (effects (font (size 1.27 1.27)) (justify left)))
  (property "Value" "LiFeP04" (at 203.6572 104.013 0) (effects (font (size 1.27 1.27)) (justify left)))
  (property "Footprint" "rockingdlabs:JST_PH_S2B-PH-SM4-TB_02x2.00mm_Angled" (at 200.66 102.616 90) (effects (font (size 1.27 1.27)) hide))
  (property "Datasheet" "" (at 200.66 102.616 90) (effects (font (size 1.27 1.27)))) (pin "1") (pin "2"))

 (symbol (lib_id "nodePWR-rescue:GND") (at 46.99 31.75 0) (unit 1) (in_bom yes) (on_board yes) (dnp no)
  (property "Reference" "#PWR01" (at 46.99 38.1 0) (effects (font (size 1.27 1.27)) hide))
  (property "Value" "GND" (at 47.117 36.1442 0) (effects (font (size 1.27 1.27))))
  (property "Footprint" "" (at 46.99 31.75 0) (effects (font (size 1.27 1.27))))
  (property "Datasheet" "" (at 46.99 31.75 0) (effects (font (size 1.27 1.27)))) (pin "1"))

 (symbol (lib_id "nodePWR-rescue:GND") (at 46.99 54.61 0) (unit 1) (in_bom yes) (on_board yes) (dnp no)
  (property "Reference" "#PWR02" (at 46.99 60.96 0) (effects (font (size 1.27 1.27)) hide))
  (property "Value" "GND" (at 47.117 59.0042 0) (effects (font (size 1.27 1.27))))
  (property "Footprint" "" (at 46.99 54.61 0) (effects (font (size 1.27 1.27))))
  (property "Datasheet" "" (at 46.99 54.61 0) (effects (font (size 1.27 1.27)))) (pin "1"))

 (symbol (lib_id "nodePWR-rescue:VDD") (at 53.34 24.13 0) (unit 1) (in_bom yes) (on_board yes) (dnp no)
  (property "Reference" "#PWR03" (at 53.34 27.94 0) (effects (font (size 1.27 1.27)) hide))
  (property "Value" "VDD" (at 53.7718 19.7358 0) (effects (font (size 1.27 1.27))))
  (property "Footprint" "" (at 53.34 24.13 0) (effects (font (size 1.27 1.27))))
  (property "Datasheet" "" (at 53.34 24.13 0) (effects (font (size 1.27 1.27)))) (pin "1"))

 (symbol (lib_id "nodePWR-rescue:bq25070") (at 128.27 97.79 0) (unit 1) (in_bom yes) (on_board yes) (dnp no)
  (property "Reference" "U1" (at 128.27 81.1276 0) (effects (font (size 1.27 1.27))))
  (property "Value" "bq25070" (at 128.27 83.439 0) (effects (font (size 1.27 1.27))))
  (property "Footprint" "rockingdlabs:bq25070_DQC_10-DQC10_P84X2P4" (at 128.27 97.79 0) (effects (font (size 1.27 1.27)) hide))
  (property "Datasheet" "LiFePO4 Charger" (at 128.27 85.7504 0) (effects (font (size 1.27 1.27)))) (pin "1") (pin "10") (pin "11") (pin "2") (pin "3") (pin "4") (pin "5") (pin "6") (pin "7") (pin "8") (pin "9"))

 (symbol (lib_id "nodePWR-rescue:GND") (at 114.3 161.29 0) (unit 1) (in_bom yes) (on_board yes) (dnp no)
  (property "Reference" "#PWR04" (at 114.3 167.64 0) (effects (font (size 1.27 1.27)) hide))
  (property "Value" "GND" (at 114.427 165.6842 0) (effects (font (size 1.27 1.27))))
  (property "Footprint" "" (at 114.3 161.29 0) (effects (font (size 1.27 1.27))))
  (property "Datasheet" "" (at 114.3 161.29 0) (effects (font (size 1.27 1.27)))) (pin "1"))

 (symbol (lib_id "nodePWR-rescue:GND") (at 67.31 187.96 0) (unit 1) (in_bom yes) (on_board yes) (dnp no)
  (property "Reference" "#PWR05" (at 67.31 194.31 0) (effects (font (size 1.27 1.27)) hide))
  (property "Value" "GND" (at 67.437 192.3542 0) (effects (font (size 1.27 1.27))))
  (property "Footprint" "" (at 67.31 187.96 0) (effects (font (size 1.27 1.27))))
  (property "Datasheet" "" (at 67.31 187.96 0) (effects (font (size 1.27 1.27)))) (pin "1"))

 (symbol (lib_id "nodePWR-rescue:+BATT") (at 80.01 160.02 0) (unit 1) (in_bom yes) (on_board yes) (dnp no)
  (property "Reference" "#PWR06" (at 80.01 163.83 0) (effects (font (size 1.27 1.27)) hide))
  (property "Value" "+BATT" (at 80.391 155.6258 0) (effects (font (size 1.27 1.27))))
  (property "Footprint" "" (at 80.01 160.02 0) (effects (font (size 1.27 1.27))))
  (property "Datasheet" "" (at 80.01 160.02 0) (effects (font (size 1.27 1.27)))) (pin "1"))

 (symbol (lib_id "nodePWR-rescue:CONN_01X06") (at 134.62 173.99 0) (unit 1) (in_bom yes) (on_board yes) (dnp no)
  (property "Reference" "P4" (at 136.6012 172.9486 0) (effects (font (size 1.27 1.27)) (justify left)))
  (property "Value" "Serial I/O" (at 136.6012 175.26 0) (effects (font (size 1.27 1.27)) (justify left)))
  (property "Footprint" "Pin_Headers:Pin_Header_Straight_1x06" (at 134.62 173.99 0) (effects (font (size 1.27 1.27)) hide))
  (property "Datasheet" "" (at 134.62 173.99 0) (effects (font (size 1.27 1.27)))) (pin "1") (pin "2") (pin "3") (pin "4") (pin "5") (pin "6"))

 (symbol (lib_id "nodePWR-rescue:+3V3") (at 180.34 62.23 0) (unit 1) (in_bom yes) (on_board yes) (dnp no)
  (property "Reference" "#PWR07" (at 180.34 66.04 0) (effects (font (size 1.27 1.27)) hide))
  (property "Value" "+3V3" (at 180.721 57.8358 0) (effects (font (size 1.27 1.27))))
  (property "Footprint" "" (at 180.34 62.23 0) (effects (font (size 1.27 1.27))))
  (property "Datasheet" "" (at 180.34 62.23 0) (effects (font (size 1.27 1.27)))) (pin "1"))

 (symbol (lib_id "nodePWR-rescue:GND") (at 128.27 118.11 0) (unit 1) (in_bom yes) (on_board yes) (dnp no)
  (property "Reference" "#PWR08" (at 128.27 124.46 0) (effects (font (size 1.27 1.27)) hide))
  (property "Value" "GND" (at 128.397 122.5042 0) (effects (font (size 1.27 1.27))))
  (property "Footprint" "" (at 128.27 118.11 0) (effects (font (size 1.27 1.27))))
  (property "Datasheet" "" (at 128.27 118.11 0) (effects (font (size 1.27 1.27)))) (pin "1"))

 (symbol (lib_id "nodePWR-rescue:C") (at 153.67 107.95 0) (unit 1) (in_bom yes) (on_board yes) (dnp no)
  (property "Reference" "C2" (at 156.591 106.7816 0) (effects (font (size 1.27 1.27)) (justify left)))
  (property "Value" "2 uF" (at 156.591 109.093 0) (effects (font (size 1.27 1.27)) (justify left)))
  (property "Footprint" "Capacitors_SMD:C_0603" (at 154.6352 111.76 0) (effects (font (size 1.27 1.27)) hide))
  (property "Datasheet" "" (at 153.67 107.95 0) (effects (font (size 1.27 1.27)))) (pin "1") (pin "2"))

 (symbol (lib_id "nodePWR-rescue:GND") (at 200.66 110.49 0) (unit 1) (in_bom yes) (on_board yes) (dnp no)
  (property "Reference" "#PWR09" (at 200.66 116.84 0) (effects (font (size 1.27 1.27)) hide))
  (property "Value" "GND" (at 200.787 114.8842 0) (effects (font (size 1.27 1.27))))
  (property "Footprint" "" (at 200.66 110.49 0) (effects (font (size 1.27 1.27))))
  (property "Datasheet" "" (at 200.66 110.49 0) (effects (font (size 1.27 1.27)))) (pin "1"))

 (symbol (lib_id "nodePWR-rescue:GND") (at 153.67 115.57 0) (unit 1) (in_bom yes) (on_board yes) (dnp no)
  (property "Reference" "#PWR010" (at 153.67 121.92 0) (effects (font (size 1.27 1.27)) hide))
  (property "Value" "GND" (at 153.797 119.9642 0) (effects (font (size 1.27 1.27))))
  (property "Footprint" "" (at 153.67 115.57 0) (effects (font (size 1.27 1.27))))
  (property "Datasheet" "" (at 153.67 115.57 0) (effects (font (size 1.27 1.27)))) (pin "1"))

 (symbol (lib_id "nodePWR-rescue:R") (at 180.34 69.85 0) (unit 1) (in_bom yes) (on_board yes) (dnp no)
  (property "Reference" "R3" (at 182.118 68.6816 0) (effects (font (size 1.27 1.27)) (justify left)))
  (property "Value" "487k" (at 182.118 70.993 0) (effects (font (size 1.27 1.27)) (justify left)))
  (property "Footprint" "Resistors_SMD:R_0603" (at 178.562 69.85 90) (effects (font (size 1.27 1.27)) hide))
  (property "Datasheet" "" (at 180.34 69.85 0) (effects (font (size 1.27 1.27)))) (pin "1") (pin "2"))

 (symbol (lib_id "nodePWR-rescue:R") (at 180.34 82.55 0) (unit 1) (in_bom yes) (on_board yes) (dnp no)
  (property "Reference" "R4" (at 182.118 81.3816 0) (effects (font (size 1.27 1.27)) (justify left)))
  (property "Value" "100k" (at 182.118 83.693 0) (effects (font (size 1.27 1.27)) (justify left)))
  (property "Footprint" "Resistors_SMD:R_0603" (at 178.562 82.55 90) (effects (font (size 1.27 1.27)) hide))
  (property "Datasheet" "" (at 180.34 82.55 0) (effects (font (size 1.27 1.27)))) (pin "1") (pin "2"))

 (symbol (lib_id "nodePWR-rescue:GND") (at 180.34 88.9 0) (unit 1) (in_bom yes) (on_board yes) (dnp no)
  (property "Reference" "#PWR011" (at 180.34 95.25 0) (effects (font (size 1.27 1.27)) hide))
  (property "Value" "GND" (at 180.467 93.2942 0) (effects (font (size 1.27 1.27))))
  (property "Footprint" "" (at 180.34 88.9 0) (effects (font (size 1.27 1.27))))
  (property "Datasheet" "" (at 180.34 88.9 0) (effects (font (size 1.27 1.27)))) (pin "1"))

 (symbol (lib_id "nodePWR-rescue:+3V3") (at 161.29 102.87 270) (unit 1) (in_bom yes) (on_board yes) (dnp no)
  (property "Reference" "#PWR012" (at 157.48 102.87 0) (effects (font (size 1.27 1.27)) hide))
  (property "Value" "+3V3" (at 164.5412 103.251 90) (effects (font (size 1.27 1.27)) (justify left)))
  (property "Footprint" "" (at 161.29 102.87 0) (effects (font (size 1.27 1.27))))
  (property "Datasheet" "" (at 161.29 102.87 0) (effects (font (size 1.27 1.27)))) (pin "1"))

 (symbol (lib_id "nodePWR-rescue:VDD") (at 72.39 86.36 0) (unit 1) (in_bom yes) (on_board yes) (dnp no)
  (property "Reference" "#PWR013" (at 72.39 90.17 0) (effects (font (size 1.27 1.27)) hide))
  (property "Value" "VDD" (at 72.8218 81.9658 0) (effects (font (size 1.27 1.27))))
  (property "Footprint" "" (at 72.39 86.36 0) (effects (font (size 1.27 1.27))))
  (property "Datasheet" "" (at 72.39 86.36 0) (effects (font (size 1.27 1.27)))) (pin "1"))

 (symbol (lib_id "nodePWR-rescue:R") (at 91.44 106.68 0) (unit 1) (in_bom yes) (on_board yes) (dnp no)
  (property "Reference" "R1" (at 93.218 105.5116 0) (effects (font (size 1.27 1.27)) (justify left)))
  (property "Value" "10k" (at 93.218 107.823 0) (effects (font (size 1.27 1.27)) (justify left)))
  (property "Footprint" "Resistors_SMD:R_0603" (at 89.662 106.68 90) (effects (font (size 1.27 1.27)) hide))
  (property "Datasheet" "" (at 91.44 106.68 0) (effects (font (size 1.27 1.27)))) (pin "1") (pin "2"))

 (symbol (lib_id "nodePWR-rescue:R") (at 101.6 106.68 0) (unit 1) (in_bom yes) (on_board yes) (dnp no)
  (property "Reference" "R2" (at 103.378 105.5116 0) (effects (font (size 1.27 1.27)) (justify left)))
  (property "Value" "1k" (at 103.378 107.823 0) (effects (font (size 1.27 1.27)) (justify left)))
  (property "Footprint" "Resistors_SMD:R_0603" (at 99.822 106.68 90) (effects (font (size 1.27 1.27)) hide))
  (property "Datasheet" "" (at 101.6 106.68 0) (effects (font (size 1.27 1.27)))) (pin "1") (pin "2"))

 (symbol (lib_id "nodePWR-rescue:C") (at 80.01 106.68 0) (unit 1) (in_bom yes) (on_board yes) (dnp no)
  (property "Reference" "C1" (at 82.931 105.5116 0) (effects (font (size 1.27 1.27)) (justify left)))
  (property "Value" "1 uF" (at 82.931 107.823 0) (effects (font (size 1.27 1.27)) (justify left)))
  (property "Footprint" "Capacitors_SMD:C_0603" (at 80.9752 110.49 0) (effects (font (size 1.27 1.27)) hide))
  (property "Datasheet" "" (at 80.01 106.68 0) (effects (font (size 1.27 1.27)))) (pin "1") (pin "2"))

 (symbol (lib_id "nodePWR-rescue:+BATT") (at 222.25 95.25 270) (unit 1) (in_bom yes) (on_board yes) (dnp no)
  (property "Reference" "#PWR014" (at 218.44 95.25 0) (effects (font (size 1.27 1.27)) hide))
  (property "Value" "+BATT" (at 225.5012 95.631 90) (effects (font (size 1.27 1.27)) (justify left)))
  (property "Footprint" "" (at 222.25 95.25 0) (effects (font (size 1.27 1.27))))
  (property "Datasheet" "" (at 222.25 95.25 0) (effects (font (size 1.27 1.27)))) (pin "1"))

 (symbol (lib_id "nodePWR-rescue:CONN_01X02") (at 219.71 104.14 0) (unit 1) (in_bom yes) (on_board yes) (dnp no)
  (property "Reference" "P5" (at 221.6912 103.0986 0) (effects (font (size 1.27 1.27)) (justify left)))
  (property "Value" "BAT" (at 221.6912 105.41 0) (effects (font (size 1.27 1.27)) (justify left)))
  (property "Footprint" "Pin_Headers:Pin_Header_Straight_1x02" (at 219.71 104.14 0) (effects (font (size 1.27 1.27)) hide))
  (property "Datasheet" "" (at 219.71 104.14 0) (effects (font (size 1.27 1.27)))) (pin "1") (pin "2"))

 (symbol (lib_id "nodePWR-rescue:CONN_01X07") (at 55.88 177.8 0) (mirror y) (unit 1) (in_bom yes) (on_board yes) (dnp no)
  (property "Reference" "P3" (at 53.8988 176.7586 0) (effects (font (size 1.27 1.27)) (justify left)))
  (property "Value" "Node" (at 53.8988 179.07 0) (effects (font (size 1.27 1.27)) (justify left)))
  (property "Footprint" "rockingdlabs:FPC_conn-7_8x4.9mm_Pitch0.5mm" (at 55.88 177.8 0) (effects (font (size 1.27 1.27)) hide))
  (property "Datasheet" "" (at 55.88 177.8 0) (effects (font (size 1.27 1.27)))) (pin "1") (pin "2") (pin "3") (pin "4") (pin "5") (pin "6") (pin "7"))

 (symbol (lib_id "nodePWR-rescue:PWR_FLAG") (at 58.42 27.94 0) (unit 1) (in_bom yes) (on_board yes) (dnp no)
  (property "Reference" "#FLG015" (at 58.42 26.035 0) (effects (font (size 1.27 1.27)) hide))
  (property "Value" "PWR_FLAG" (at 58.42 23.5204 0) (effects (font (size 1.27 1.27))))
  (property "Footprint" "" (at 58.42 27.94 0) (effects (font (size 1.27 1.27))))
  (property "Datasheet" "" (at 58.42 27.94 0) (effects (font (size 1.27 1.27)))) (pin "1"))

 (symbol (lib_id "nodePWR-rescue:PWR_FLAG") (at 57.15 53.34 0) (unit 1) (in_bom yes) (on_board yes) (dnp no)
  (property "Reference" "#FLG016" (at 57.15 51.435 0) (effects (font (size 1.27 1.27)) hide))
  (property "Value" "PWR_FLAG" (at 57.15 48.9204 0) (effects (font (size 1.27 1.27))))
  (property "Footprint" "" (at 57.15 53.34 0) (effects (font (size 1.27 1.27))))
  (property "Datasheet" "" (at 57.15 53.34 0) (effects (font (size 1.27 1.27)))) (pin "1"))

 (sheet_instances (path "" (page "1"))))
